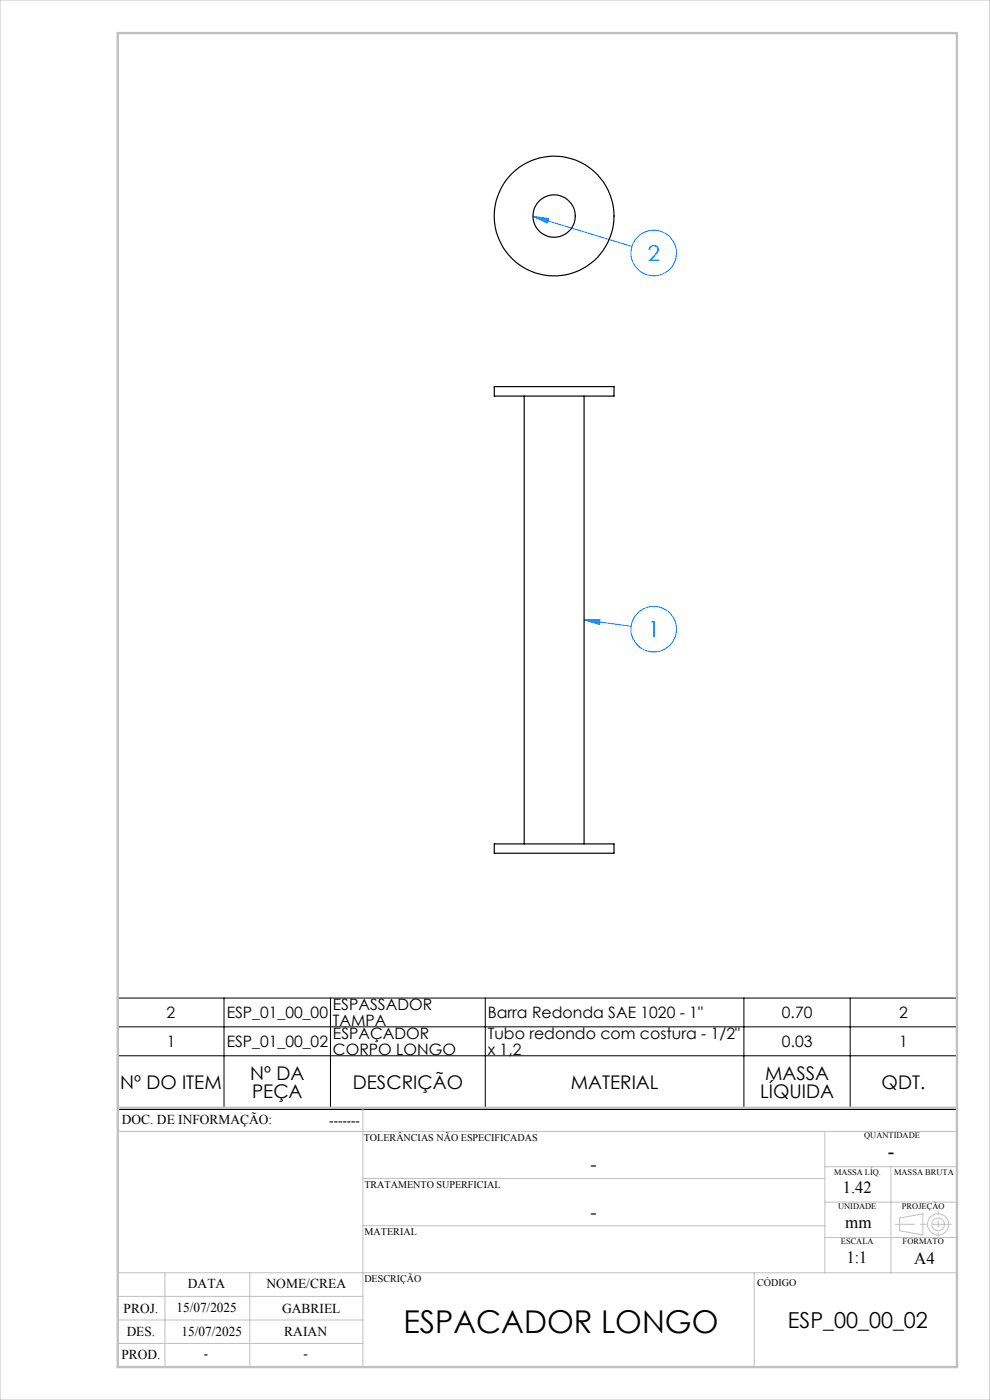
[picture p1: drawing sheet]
<svg xmlns="http://www.w3.org/2000/svg" width="210mm" height="297mm" viewBox="0 0 210 297" stroke-linecap="round" stroke-linejoin="round" font-family="sans-serif">
<g fill="none" stroke="#0080ff" stroke-width=".21">
<path d="M113 45.9l3.3 .5-.2 .9zM113 45.9l21.1 6.4M123.9 131.5l3.3-.1-.1 1.1zM123.9 131.5l10 1.4"/>
<circle cx="138.7" cy="53.7" r="4.8"/>
<circle cx="138.7" cy="133.5" r="4.8"/>
</g>
<g fill="none" stroke="#c0c0c0" stroke-width=".21">
<path d="M0 0h210v297h-210zM77 235v55M25 240h178M77 250h98M175 240v30M175 255h28M175 247.5h28M189 247.5v22.5M190.8 258.4l5-.9v4.5l-5-.9zM25 275h52M25 270h178M35 270v20"/>
<path d="M53 270v20M77 260h98M160 270v20M175 262.5h28M25 285h52M25 280h52"/>
<circle cx="199" cy="259.7" r="1.34"/>
<circle cx="199" cy="259.7" r="2.25"/>
</g>
<path d="M25 211.7h177.9v23.7h-177.9zM25 217.8h177.9M47.5 211.7v23.7M70.1 211.7v23.7M102.9 211.7v23.7M157.8 211.7v23.7M180.3 211.7v23.7M25 224h177.9" fill="none" stroke="#000" stroke-width=".21"/>
<path d="M201.8 259.7h-11.9" fill="none" stroke="#c0c0c0" stroke-width=".21" stroke-dasharray="15.2 1.3 1.3 1.3" stroke-dashoffset="11.2"/>
<path d="M199 256.9v5.4" fill="none" stroke="#c0c0c0" stroke-width=".21" stroke-dasharray="15.2 1.3 1.3 1.3" stroke-dashoffset="14.4"/>
<path d="M25 7h178v283h-178zM25 235h178" fill="none" stroke="#c0c0c0" stroke-width=".5"/>
<path d="M113 45.9l3.3 .5-.2 .9zM123.9 131.5l3.3-.1-.1 1.1z" fill="#0080ff"/>
<g fill="none" stroke="#000" stroke-width=".25">
<path d="M104.8 82h25.4v2h-25.4zM111.2 84v95M123.9 84v95M104.8 179h25.4v2h-25.4z"/>
<circle cx="117.5" cy="45.8" r="4.5"/>
<circle cx="117.6" cy="45.8" r="12.7"/>
</g>
<text font-size="6.7" x="85.6" y="282.7">ESPACADOR LONGO</text>
<g font-size="4.7" fill="#0080ff">
<text x="137.4" y="55.3">2</text>
<text x="137.4" y="135.1">1</text>
</g>
<text font-size="4.7" x="167.2" y="281.7">ESP_00_00_02</text>
<text font-size="4.3" x="188.3" y="245.8">-</text>
<g font-size="4">
<text x="25.5" y="231.1">Nº DO ITEM</text>
<text x="53.1" y="229.2">Nº DA</text>
<text x="53.5" y="233">PEÇA</text>
<text x="74.8" y="231.1">DESCRIÇÃO</text>
<text x="121.1" y="231.1">MATERIAL</text>
<text x="161.3" y="233">LÍQUIDA</text>
<text x="162.3" y="229.2">MASSA</text>
<text x="187" y="231.1">QDT.</text>
<text x="125.2" y="248.4">-</text>
<text x="125.2" y="258.6">-</text>
</g>
<g font-size="3.6">
<text x="178.8" y="253.1">1.42</text>
<text x="179.3" y="260.6">mm</text>
<text x="179.6" y="267.9">1:1</text>
<text x="193.9" y="268.1">A4</text>
</g>
<g font-size="3.3">
<text x="35.4" y="216">2</text>
<text x="48.1" y="216">ESP_01_00_00</text>
<text x="70.6" y="214.4">ESPASSADOR</text>
<text x="103.5" y="216">Barra Redonda SAE 1020 - 1&quot;</text>
<text x="165.9" y="216">0.70</text>
<text x="190.7" y="216">2</text>
<text x="70.6" y="217.6">TAMPA</text>
<text x="70.6" y="220.5">ESPAÇADOR</text>
<text x="103.5" y="220.5">Tubo redondo com costura - 1/2&quot;</text>
<text x="35.4" y="222.1">1</text>
<text x="48.1" y="222.1">ESP_01_00_02</text>
<text x="70.6" y="223.7">CORPO LONGO</text>
<text x="103.5" y="223.7">x 1,2</text>
<text x="165.9" y="222.1">0.03</text>
<text x="190.7" y="222.1">1</text>
</g>
<g font-size="2.9">
<text x="25.9" y="238.4">DOC. DE INFORMAÇÃO:</text>
<text x="69.8" y="238.6">-------</text>
<text x="39.9" y="273.2">DATA</text>
<text x="56.5" y="273.2">NOME/CREA</text>
<text x="26.2" y="278.6">PROJ.</text>
<text x="37.4" y="278.2">15/07/2025</text>
<text x="59.8" y="278.6">GABRIEL</text>
<text x="26.9" y="283.4">DES.</text>
<text x="38.5" y="283.4">15/07/2025</text>
<text x="60.3" y="283.4">RAIAN</text>
<text x="25.7" y="288.3">PROD.</text>
<text x="43.3" y="288">-</text>
<text x="64.4" y="288">-</text>
</g>
<g font-size="2.2">
<text x="77.2" y="242.1">TOLERÂNCIAS NÃO ESPECIFICADAS</text>
<text x="77.3" y="251.9">TRATAMENTO SUPERFICIAL</text>
<text x="77.3" y="261.9">MATERIAL</text>
<text x="77.3" y="272.1">DESCRIÇÃO</text>
<text x="160.6" y="272.8">CÓDIGO</text>
</g>
<g font-size="1.8">
<text x="183.3" y="241.4">QUANTIDADE</text>
<text x="176.9" y="249.2">MASSA LÍQ.</text>
<text x="189.7" y="249.2">MASSA BRUTA</text>
<text x="177.8" y="256.5">UNIDADE</text>
<text x="191.3" y="256.5">PROJEÇÃO</text>
<text x="178.4" y="264">ESCALA</text>
<text x="191.5" y="264">FORMATO</text>
</g>
</svg>
